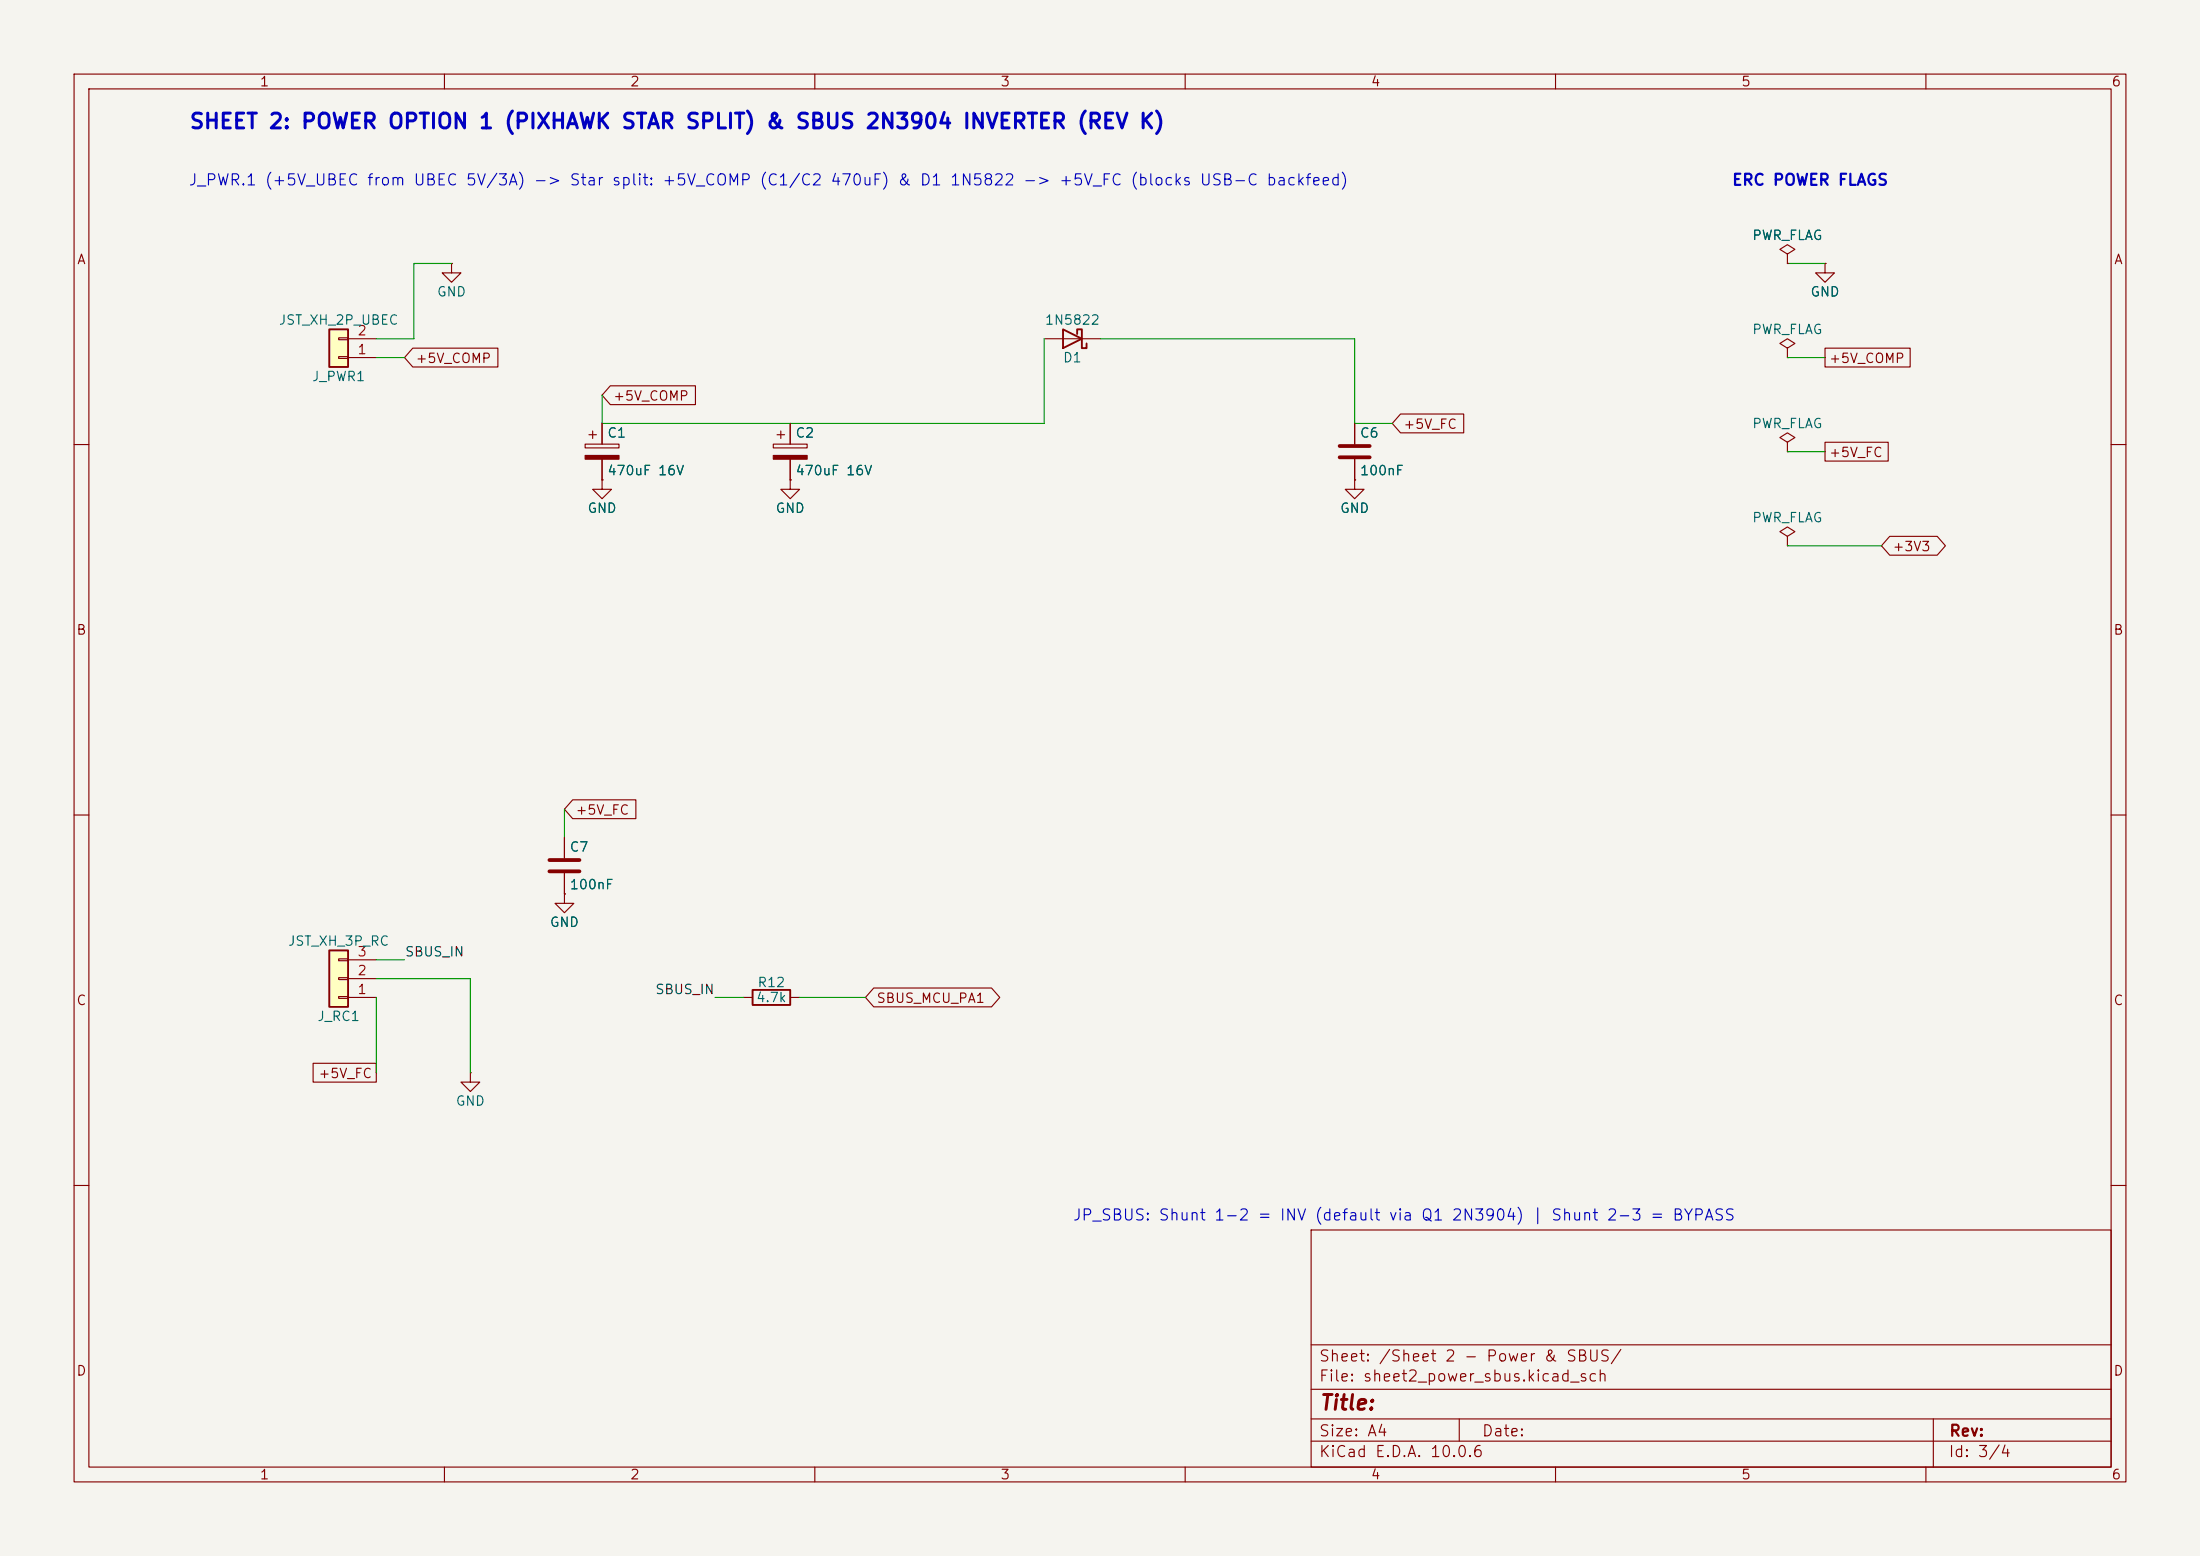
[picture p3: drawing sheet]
<svg xmlns="http://www.w3.org/2000/svg" width="297mm" height="210mm" viewBox="0 0 297 210" stroke-linecap="round" stroke-linejoin="round" font-family="sans-serif">
<path d="M0 0h297v210h-297z" fill="#f5f4ef" stroke="#f5f4ef" stroke-width=".14"/>
<g fill="none" stroke="#840000" stroke-width=".15">
<path d="M10 10h277v190h-277zM12 12h273v186h-273zM60 10v2M110 10v2M160 10v2M210 10v2M260 10v2M79 59.9h4.6v.6h-4.6zM79.5 58.7h1M80 58.2v1M81.3 57.2v2.7M104.4 59.9h4.6v.6h-4.6z"/>
<path d="M104.9 58.7h1M105.4 58.2v1M106.7 57.2v2.7M10 60h2M81.3 62v2.8M106.7 64.8v1.2h1.2l-1.2 1.3-1.3-1.3h1.3M106.7 64.8h.1M106.7 62v2.8M285 60h2M10 110h2M76.2 113v2.8M76.2 117.9v2.8"/>
<path d="M285 110h2M63.5 144.8v1.3h1.3l-1.3 1.2-1.3-1.2h1.3M63.5 144.8h.1M10 160h2M177 166h108v32h-108zM285 160h2M60 198v2M110 198v2M160 198v2M177 194.5h108M177 191.5h108M177 187.5h108"/>
<path d="M177 181.5h108M197 191.5v3M210 198v2M260 198v2M261 191.5v6.5"/>
</g>
<path d="M74.2 116.1h4M74.2 117.6h4" fill="none" stroke="#840000" stroke-width=".51"/>
<g fill="#840000" stroke="#840000" stroke-width=".15">
<path d="M104.4 61.5h4.6v.5h-4.6z"/>
<path d="M79 61.5h4.6v.5h-4.6z"/>
</g>
<path d="M44.4 128.3h2.6v7.6h-2.6z" fill="#ffffc2"/>
<path d="M143.5 44.5l2.5 1.2-2.5 1.3zM145.4 45.1v-.6h.6v2.5h.7v-.6M44.4 128.3h2.6v7.6h-2.6z" fill="none" stroke="#840000" stroke-width=".25"/>
<g fill="none" stroke="#840000" stroke-width=".15">
<path d="M61 35.6v1.2h1.2l-1.2 1.3-1.3-1.3h1.3M61 35.6h.1M241.3 34.3l1-.6-1-.7-1 .7 1 .6v1.3M241.3 35.6h.1M246.4 35.6v1.2h1.2l-1.2 1.3-1.3-1.3h1.3M246.4 35.6h.1M141 45.7h7.6M182.9 57.2v2.7M241.3 47l1-.6-1-.7-1 .7 1 .6v1.3M241.3 48.3h.1M241.3 59.7l1-.6-1-.7-1 .7 1 .6v1.3M81.3 64.8v1.2h1.2l-1.2 1.3-1.3-1.3h1.3"/>
<path d="M81.3 64.8h.1M182.9 64.8v1.2h1.2l-1.2 1.3-1.3-1.3h1.3M182.9 64.8h.1M182.9 62v2.8M241.3 61h.1M241.3 72.4l1-.6-1-.7-1 .7 1 .6v1.3M241.3 73.7h.1M45.7 134.5h1.3v.2h-1.3zM45.7 132h1.3v.2h-1.3zM45.7 129.4h1.3v.3h-1.3zM47 134.6h3.8M47 132.1h3.8"/>
<path d="M47 129.5h3.8"/>
</g>
<path d="M180.8 60.2h4.1M180.8 61.7h4.1" fill="none" stroke="#840000" stroke-width=".51"/>
<path d="M44.4 44.5h2.6v5h-2.6z" fill="#ffffc2"/>
<path d="M44.4 44.5h2.6v5h-2.6zM101.6 133.6h5.1v2h-5.1z" fill="none" stroke="#840000" stroke-width=".25"/>
<g fill="none" stroke="#840000" stroke-width=".15">
<path d="M241.3 35.6h.1M246.4 35.6h.1M45.7 48.1h1.3v.3h-1.3zM45.7 45.6h1.3v.2h-1.3zM47 48.3h3.8M47 45.7h3.8M55.7 47h11.5v2.5h-11.5l-1.1-1.2zM81.3 57.2v2.7M82.4 52.1h11.5v2.5h-11.5l-1.1-1.3zM106.7 57.2v2.7M182.9 57.2v2.7M189.1 55.9h8.5v2.5h-8.5l-1.1-1.2z"/>
<path d="M246.4 47h11.5v2.5h-11.5zM246.4 59.7h8.5v2.5h-8.5zM81.3 64.8h.1M81.3 62v2.8M106.7 64.8h.1M106.7 62v2.8M182.9 64.8h.1M182.9 62v2.8M255.1 72.4h6.4l1.1 1.3-1.1 1.2h-6.4l-1.1-1.2zM76.2 113v2.8M76.2 117.9v2.8M77.3 107.9h8.5v2.6h-8.5l-1.1-1.3z"/>
<path d="M76.2 120.7v1.2h1.3l-1.3 1.3-1.3-1.3h1.3M76.2 120.7h.1M100.3 134.6h1.3M106.7 134.6h1.2M118 133.3h15.9l1.1 1.3-1.1 1.3h-15.9l-1.2-1.3zM42.3 143.5h8.5v2.6h-8.5z"/>
</g>
<g fill="none" stroke="#009600" stroke-width=".15">
<path d="M61 35.6h-5.1v10.1h-5.1M241.3 35.6h5.1M50.8 48.3h3.8M141 45.7v11.5h-59.7v-3.9M148.6 45.7h34.3v11.5h5.1M241.3 48.3h5.1M241.3 73.7h12.7M241.3 61h5.1M76.2 109.2v3.8M50.8 132.1h12.7v12.7M50.8 134.6v10.2M50.8 129.5h3.8"/>
<path d="M96.5 134.6h3.8M107.9 134.6h8.9"/>
</g>
<text font-size="2" fill="#0000c2" x="25.5" y="17.9">SHEET 2: POWER OPTION 1 (PIXHAWK STAR SPLIT) &amp; SBUS 2N3904 INVERTER (REV K)</text>
<text font-size="2" fill="#840000" x="178" y="190.8">Title:</text>
<g font-size="1.5" fill="#0000c2">
<text x="25.4" y="25.4">J_PWR.1 (+5V_UBEC from UBEC 5V/3A) -&gt; Star split: +5V_COMP (C1/C2 470uF) &amp; D1 1N5822 -&gt; +5V_FC (blocks USB-C backfeed)</text>
<text x="233.7" y="25.4">ERC POWER FLAGS</text>
<text x="144.7" y="165.1">JP_SBUS: Shunt 1-2 = INV (default via Q1 2N3904) | Shunt 2-3 = BYPASS</text>
</g>
<g font-size="1.5" fill="#840000">
<text x="178" y="184.1">Sheet: /Sheet 2 - Power &amp; SBUS/</text>
<text x="178" y="186.8">File: sheet2_power_sbus.kicad_sch</text>
<text x="178" y="197">KiCad E.D.A. 10.0.6</text>
<text x="178" y="194.2">Size: A4</text>
<text x="200" y="194.2">Date:</text>
<text x="263" y="197">Id: 3/4</text>
<text x="263" y="194.2">Rev:</text>
</g>
<g font-size="1.3" fill="#840000">
<text x="35" y="12">1</text>
<text x="85" y="12">2</text>
<text x="135" y="12">3</text>
<text x="185" y="12">4</text>
<text x="235" y="12">5</text>
<text x="285" y="12">6</text>
<text x="10.3" y="36">A</text>
<text x="285.3" y="36">A</text>
<text x="56" y="49.3">+5V_COMP</text>
<text x="246.8" y="49.3">+5V_COMP</text>
<text x="82.7" y="54.4">+5V_COMP</text>
<text x="189.4" y="58.2">+5V_FC</text>
<text x="246.8" y="62">+5V_FC</text>
<text x="255.4" y="74.7">+3V3</text>
<text x="10.2" y="86">B</text>
<text x="285.2" y="86">B</text>
<text x="77.6" y="110.3">+5V_FC</text>
<text x="10.2" y="136">C</text>
<text x="118.2" y="135.7">SBUS_MCU_PA1</text>
<text x="285.2" y="136">C</text>
<text x="42.9" y="145.8">+5V_FC</text>
<text x="10.2" y="186">D</text>
<text x="285.2" y="186">D</text>
<text x="35" y="200">1</text>
<text x="85" y="200">2</text>
<text x="135" y="200">3</text>
<text x="185" y="200">4</text>
<text x="235" y="200">5</text>
<text x="285" y="200">6</text>
</g>
<g font-size="1.3" fill="#006464">
<text x="236.5" y="32.7">PWR_FLAG</text>
<text x="58.9" y="40.3">GND</text>
<text x="244.3" y="40.3">GND</text>
<text x="37.5" y="44.1">JST_XH_2P_UBEC</text>
<text x="141" y="44.1">1N5822</text>
<text x="236.5" y="45.4">PWR_FLAG</text>
<text x="42" y="51.8">J_PWR1</text>
<text x="143.4" y="49.2">D1</text>
<text x="81.9" y="59.4">C1</text>
<text x="107.3" y="59.4">C2</text>
<text x="183.5" y="59.4">C6</text>
<text x="236.5" y="58.1">PWR_FLAG</text>
<text x="81.9" y="64.5">470uF 16V</text>
<text x="107.3" y="64.5">470uF 16V</text>
<text x="183.5" y="64.5">100nF</text>
<text x="79.2" y="69.5">GND</text>
<text x="104.6" y="69.5">GND</text>
<text x="180.8" y="69.5">GND</text>
<text x="236.5" y="70.8">PWR_FLAG</text>
<text x="76.8" y="115.3">C7</text>
<text x="74.1" y="125.4">GND</text>
<text x="76.8" y="120.3">100nF</text>
<text x="38.8" y="128">JST_XH_3P_RC</text>
<text x="102" y="135.6">4.7k</text>
<text x="102.2" y="133.6">R12</text>
<text x="42.8" y="138.1">J_RC1</text>
<text x="61.4" y="149.6">GND</text>
</g>
<g font-size="1.3" fill="#a90000">
<text x="48.2" y="45.6">2</text>
<text x="48.2" y="48.1">1</text>
<text x="48.2" y="131.9">2</text>
<text x="48.2" y="129.4">3</text>
<text x="48.2" y="134.5">1</text>
</g>
<g font-size="1.3" fill="#0f0f0f">
<text x="54.6" y="129.4">SBUS_IN</text>
<text x="88.4" y="134.5">SBUS_IN</text>
</g>
</svg>
